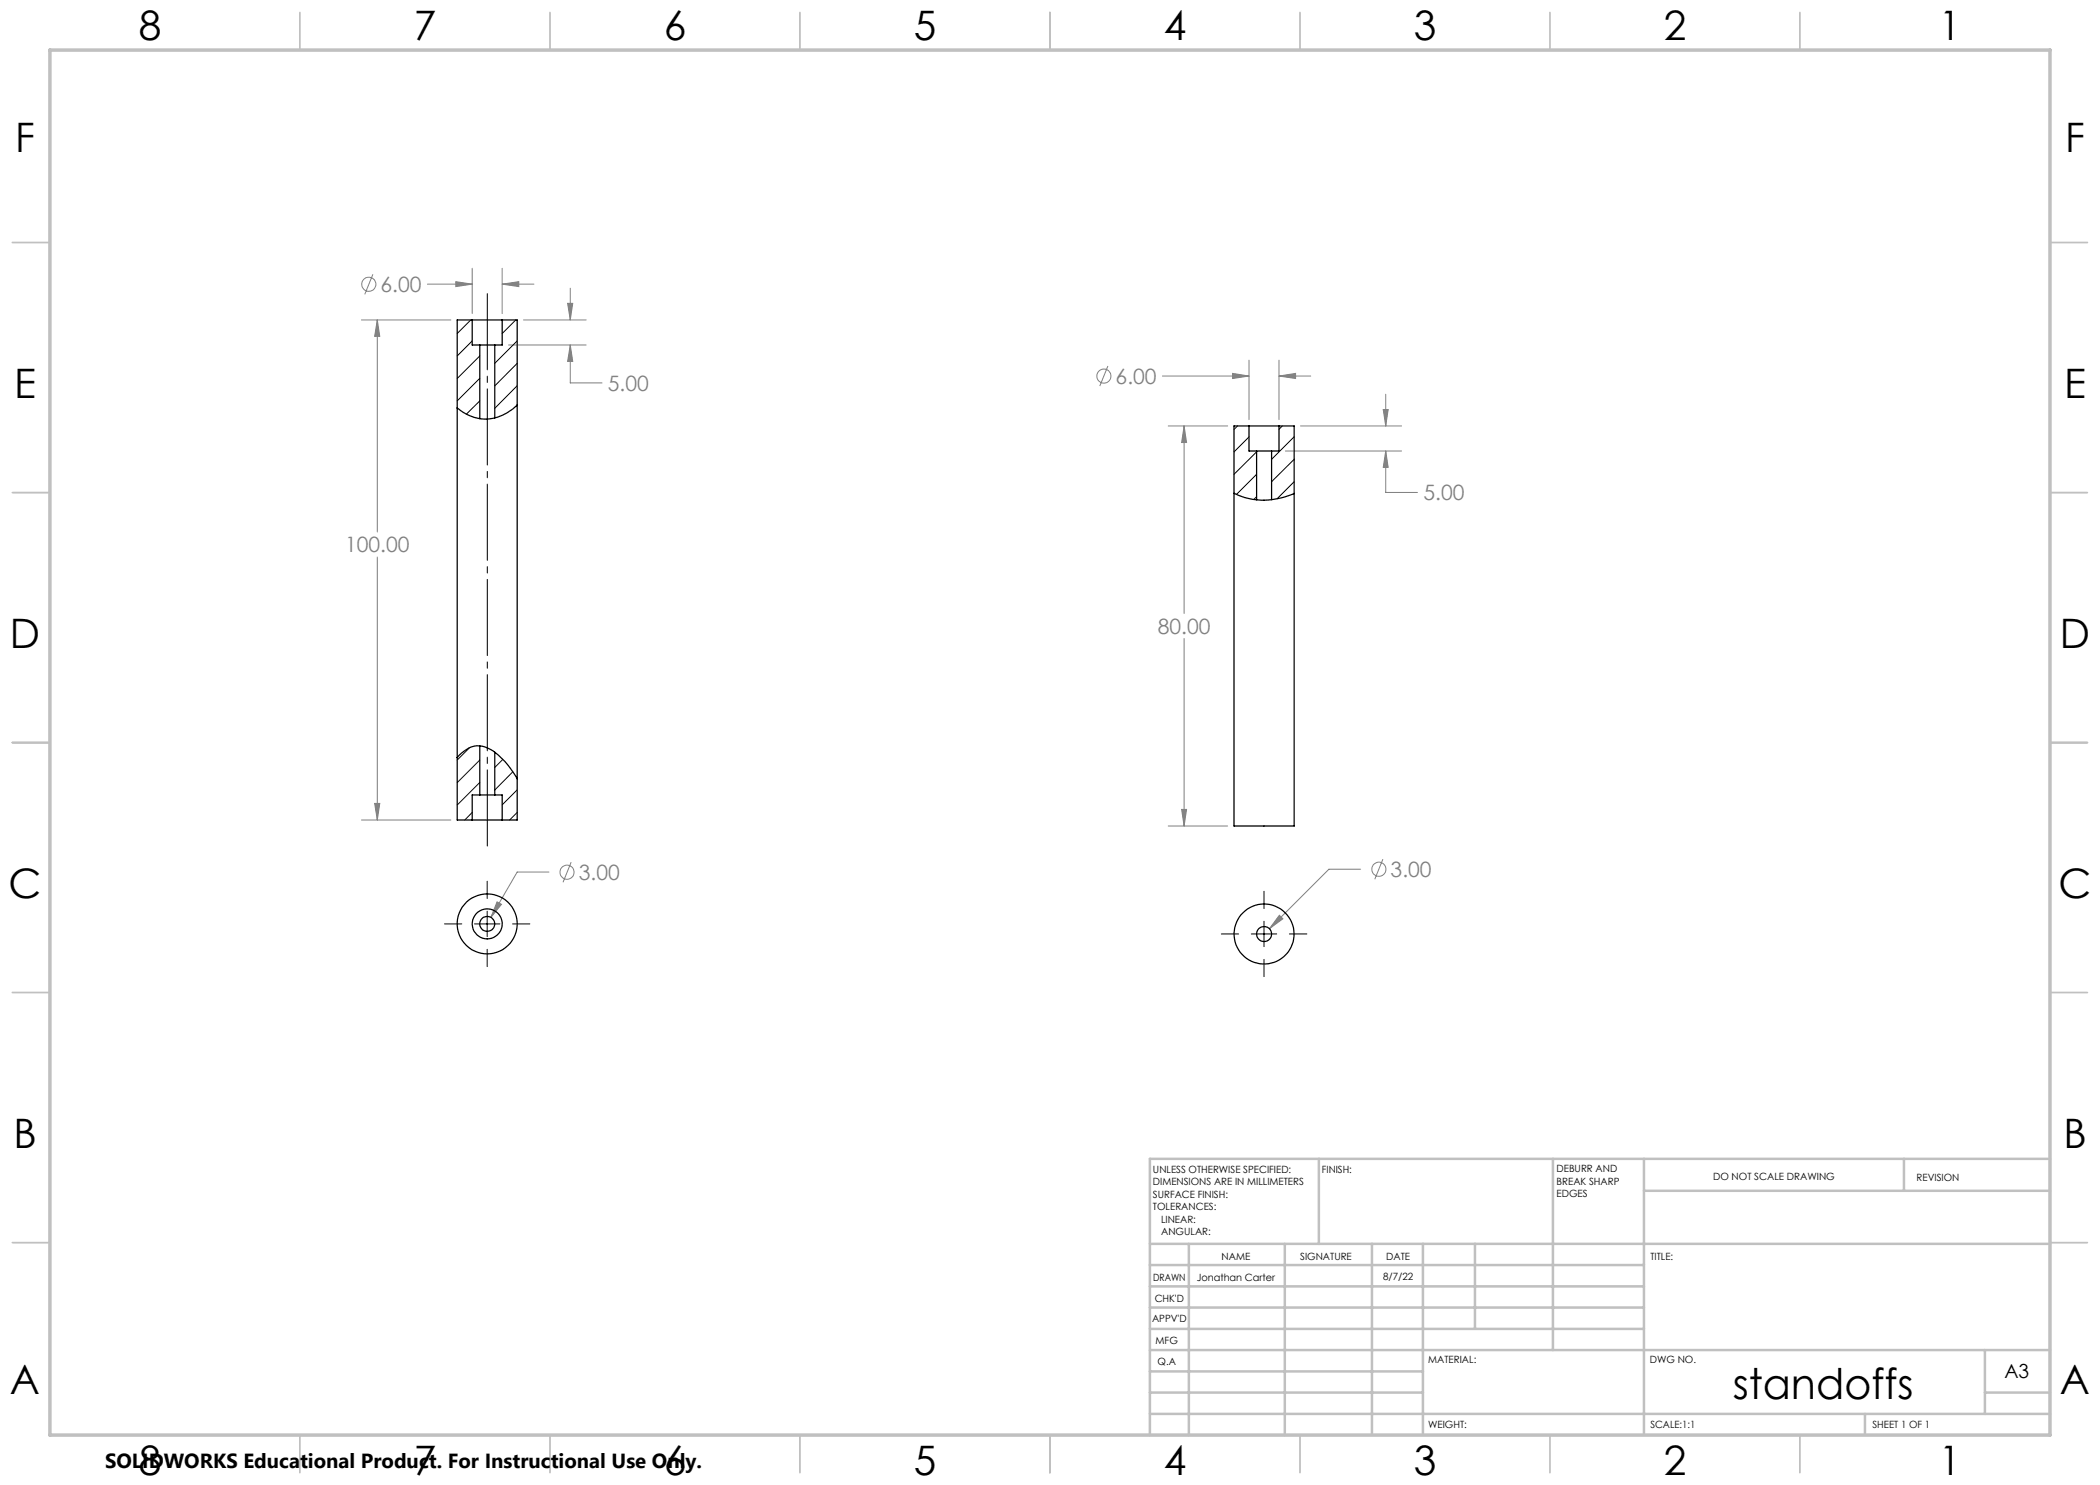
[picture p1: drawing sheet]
<svg xmlns="http://www.w3.org/2000/svg" width="420mm" height="297mm" viewBox="0 0 420 297" stroke-linecap="round" stroke-linejoin="round" font-family="sans-serif">
<g fill="none" stroke="#808080" stroke-width=".2">
<path d="M74.6 54.9l-1.6 4M85.5 56.8h8.9M91.2 56.3l3.2 .5-3.2 .5zM94.4 53.7v9M100.4 56.8l3.4-.5v1zM100.4 53.7v9M100.4 56.8h6.4M114.1 57.6v6.4M72.3 64h17.9M75.5 64l.5 3.3h-1.1zM75.5 64v42.4M101.7 69h15.5"/>
<path d="M104.7 64h12.5M113.5 60.7h1l-.4 3.3zM114.1 69l.4 3.3h-1zM114.1 69v7.6h6.3M221.6 73.2l-1.6 4M232.5 75.2h17.3M246.5 74.7l3.3 .5-3.3 .5zM249.8 72v11.9M255.8 75.2l3.3-.5v1zM255.8 72v11.9M255.8 75.2h6.3M277.1 78.8v6.4"/>
<path d="M233.6 85.2h11.9M236.8 85.2l.5 3.3h-1zM236.8 85.2v37.5M257.1 90.2h23.2M260.1 85.2h20.2M276.6 81.9h1l-.5 3.3zM277.1 90.2v8.3h6.4M277.1 90.2l.5 3.3h-1zM75.5 111.4v52.6M236.8 127.7v37.5M72.3 164h17.9M74.9 160.7h1.1l-.5 3.3z"/>
<path d="M109.8 174.4h-6.4l-5.2 9.1M114.2 172.4l-1.6 4.1M233.6 165.2h11.9M236.3 161.9h1l-.5 3.3zM272.1 173.8h-6.3l-11.9 11.9M276.6 171.8l-1.6 4.1M99.4 180.4l.9 .5-2.1 2.6zM255.9 183.1l.7 .7-2.7 1.9z"/>
<circle cx="73.8" cy="56.9" r="1.42"/>
<circle cx="220.8" cy="75.2" r="1.4"/>
<circle cx="113.4" cy="174.5" r="1.41"/>
<circle cx="275.8" cy="173.9" r="1.4"/>
</g>
<path d="M97.5 57.6v112.7" fill="none" stroke="#000" stroke-width=".2" stroke-dasharray="15.2 1.3 1.3 1.3" stroke-dashoffset="-1.1"/>
<path d="M97.4 176.2v3.5M252.8 178.3v3.4M88.9 184.8h3.5M94.9 184.8h5.1M97.4 182.2v5.1M97.4 189.9v3.4M102.5 184.8h3.5M244.3 186.8h3.4M250.3 186.8h5M252.8 184.3v5M252.8 191.9v3.4M257.9 186.8h3.5" fill="none" stroke="#000" stroke-width=".2"/>
<g fill="none" stroke="#c0c0c0" stroke-width=".35">
<path d="M60 2.5v7.5M110 2.5v7.5M160 2.5v7.5M210 2.5v7.5M260 2.5v7.5M310 2.5v7.5M360 2.5v7.5M2.5 48.5h7.5M410 48.5h7.5M2.5 98.5h7.5M410 98.5h7.5M2.5 148.5h7.5"/>
<path d="M410 148.5h7.5M2.5 198.5h7.5M410 198.5h7.5M2.5 248.5h7.5M410 248.5h7.5M60 287v7.5M110 287v7.5M160 287v7.5M210 287v7.5M260 287v7.5M310 287v7.5M360 287v7.5"/>
</g>
<g fill="none" stroke="#c0c0c0" stroke-width=".5">
<path d="M263.8 231.8v17M310.6 231.8v38.2M328.8 231.8v55.2M328.8 238.2h81.2M380.8 231.8v6.4M410 231.8h-180v55.2M230 248.8h180M230 257.3h98.8M230 253h98.8M237.8 248.8v38.2M257 248.8v38.2M274.4 248.8v38.2"/>
<path d="M284.6 248.8v38.2M295 248.8v17M230 265.8h98.8M230 261.5h98.8M230 278.5h54.6M230 274.3h54.6M230 270h180M397 278.5h13M397 270v12.8M230 282.8h180M373 282.8v4.2"/>
</g>
<path d="M10 10h400v277h-400z" fill="none" stroke="#c0c0c0" stroke-width=".7"/>
<path d="M75.5 64l.5 3.3h-1.1zM74.9 160.7h1.1l-.5 3.3zM114.1 69l.4 3.3h-1zM113.5 60.7h1l-.4 3.3zM91.2 56.3l3.2 .5-3.2 .5zM100.4 56.8l3.4-.5v1zM236.8 85.2l.5 3.3h-1zM236.3 161.9h1l-.5 3.3zM277.1 90.2l.5 3.3h-1zM276.6 81.9h1l-.5 3.3zM246.5 74.7l3.3 .5-3.3 .5zM255.8 75.2l3.3-.5v1zM255.9 183.1l-2 2.6 2.7-1.9zM99.4 180.4l-1.2 3.1 2.1-2.6z" fill="#808080"/>
<g fill="none" stroke="#000" stroke-width=".2">
<path d="M94.2 64l-2.8 2.7M94.4 68.2l-3 3M96 71.2l-4.6 4.5M96 75.7l-4.6 4.5M103.2 64l-2.8 2.7M103.4 68.2l-4.4 4.5M103.4 72.7l-4.4 4.5M103.4 77.1l-4.4 4.6M96 80.2l-2.7 2.6M247.5 85.2l-.7 .7M249.8 87.4l-3 3M251.3 94.9l-4 4"/>
<path d="M251.3 90.4l-4.5 4.5M251.3 99.3l-.5 .6M256.5 85.2l-.7 .7M258.8 87.3l-4.5 4.6M258.8 91.9l-4.5 4.4M258.8 96.3l-3.4 3.5M93.9 149.5l-2.5 2.5M96 156.5l-4.6 4.5M96 152l-4.6 4.5M100.6 151.9l-1.6 1.6M102.6 154.4l-3.6 3.6M103.4 158l-3 3"/>
<path d="M94.4 162.5l-1.4 1.5M103.4 162.5l-1.5 1.5"/>
</g>
<g fill="none" stroke="#000" stroke-width=".25">
<path d="M94.4 64h6M94.4 64h-3v100h3M94.4 64v5h1.6M96 69h3M96 69v14.7M99 69v14.6M100.4 64h3v100h-3M100.4 64v5h-1.4M103.4 81a8.5 8.5 0 0 1-11.2 1.2l-.8-.6M246.8 98.7a13.9 13.9 0 0 0 12 0M249.8 85.2h-3v80h12v-80h-3M249.8 85.2h6"/>
<path d="M249.8 85.2v5h1.5M251.3 90.2h3M251.3 90.2v9.8M254.3 90.2v9.7M255.8 85.2v5h-1.5M91.4 151.5a6.6 6.6 0 0 1 4-2.3 6.9 6.9 0 0 1 5.1 2.6l1.5 1.8 1.4 2.1M96 159h3M96 149.2v9.8M96 159h-1.6v5M99 150.4v8.6M99 159h1.4v5M94.4 164h6"/>
<circle cx="97.4" cy="184.8" r="6"/>
<circle cx="97.5" cy="184.8" r="1.5"/>
<circle cx="97.5" cy="184.8" r="3"/>
<circle cx="252.8" cy="186.8" r="6"/>
<circle cx="252.8" cy="186.8" r="1.5"/>
</g>
<text font-size="8.5" x="346.5" y="279.7">standoffs</text>
<g font-size="8.1">
<text x="27.8" y="8">8</text>
<text x="82.8" y="8">7</text>
<text x="132.8" y="8">6</text>
<text x="182.8" y="8">5</text>
<text x="232.8" y="8">4</text>
<text x="282.8" y="8">3</text>
<text x="332.8" y="8">2</text>
<text x="387.8" y="8">1</text>
<text x="3" y="30.4">F</text>
<text x="413" y="30.4">F</text>
<text x="2.8" y="79.6">E</text>
<text x="412.8" y="79.6">E</text>
<text x="2" y="129.6">D</text>
<text x="412" y="129.6">D</text>
<text x="1.7" y="179.6">C</text>
<text x="411.7" y="179.6">C</text>
<text x="2.7" y="229.6">B</text>
<text x="412.7" y="229.6">B</text>
<text x="2" y="278.9">A</text>
<text x="412" y="278.9">A</text>
<text x="27.8" y="295">8</text>
<text x="82.8" y="295">7</text>
<text x="132.8" y="295">6</text>
<text x="182.8" y="295">5</text>
<text x="232.8" y="295">4</text>
<text x="282.8" y="295">3</text>
<text x="332.8" y="295">2</text>
<text x="387.8" y="295">1</text>
</g>
<g font-size="4.2" fill="#808080">
<text x="76.1" y="58.4">6.00</text>
<text x="223.1" y="76.8">6.00</text>
<text x="121.6" y="78.2">5.00</text>
<text x="284.7" y="100.1">5.00</text>
<text x="69" y="110.5">100.00</text>
<text x="231.6" y="126.8">80.00</text>
<text x="115.8" y="176">3.00</text>
<text x="278.1" y="175.4">3.00</text>
</g>
<text font-size="4.1" x="21" y="293.7">SOLIDWORKS Educational Product. For Instructional Use Only.</text>
<text font-size="3.9" x="400.9" y="275.5">A3</text>
<g font-size="2">
<text x="230.6" y="234.6">UNLESS OTHERWISE SPECIFIED:</text>
<text x="230.6" y="237.1">DIMENSIONS ARE IN MILLIMETERS</text>
<text x="230.6" y="239.6">SURFACE FINISH:</text>
<text x="264.4" y="234.6">FINISH:</text>
<text x="311.3" y="234.5">DEBURR AND</text>
<text x="311.3" y="237">BREAK SHARP</text>
<text x="311.3" y="239.5">EDGES</text>
<text x="342.6" y="236">DO NOT SCALE DRAWING</text>
<text x="383.3" y="236.2">REVISION</text>
<text x="230.6" y="242.1">TOLERANCES:</text>
<text x="232.2" y="244.6">LINEAR:</text>
<text x="232.2" y="247.1">ANGULAR:</text>
<text x="244.3" y="252">NAME</text>
<text x="260" y="251.9">SIGNATURE</text>
<text x="277.2" y="251.9">DATE</text>
<text x="330.1" y="251.9">TITLE:</text>
<text x="230.6" y="256.1">DRAWN</text>
<text x="239.3" y="256.1">Jonathan Carter</text>
<text x="276.6" y="255.9">8/7/22</text>
<text x="230.9" y="260.3">CHK'D</text>
<text x="230.4" y="264.4">APPV'D</text>
<text x="231.1" y="268.8">MFG</text>
<text x="231.5" y="273">Q.A</text>
<text x="285.6" y="272.5">MATERIAL:</text>
<text x="330" y="272.5">DWG NO.</text>
<text x="285.6" y="285.5">WEIGHT:</text>
<text x="330.1" y="285.6">SCALE:1:1</text>
<text x="374.5" y="285.6">SHEET 1 OF 1</text>
</g>
</svg>
